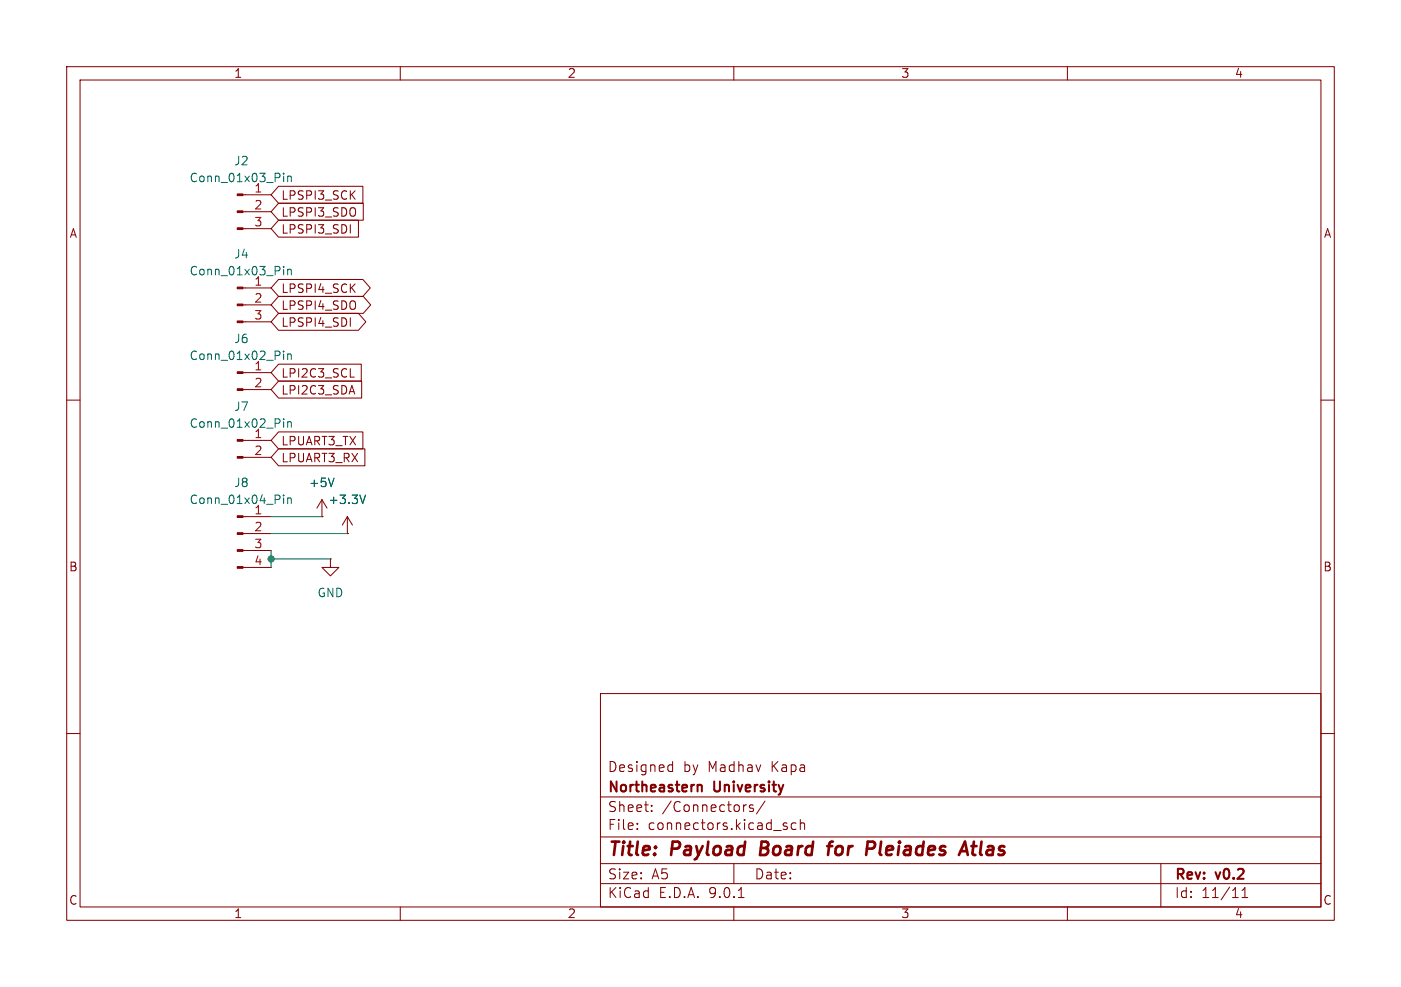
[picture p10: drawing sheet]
<svg xmlns="http://www.w3.org/2000/svg" width="210mm" height="148mm" viewBox="0 0 210 148" stroke-linecap="round" stroke-linejoin="round" font-family="sans-serif">
<g fill="none" stroke="#840000" stroke-width=".15">
<path d="M10 10h190v128h-190zM12 12h186v124h-186zM60 10v2M110 10v2M160 10v2M36.4 29.2h4.2M36.4 31.8h4.2M36.4 34.3h4.2M41.8 27.9h12.6v2.6h-12.6l-1.2-1.3zM41.8 30.5h12.7v2.5h-12.7l-1.2-1.2zM41.8 33h11.9v2.6h-11.9l-1.2-1.3zM52.5 33.7v1.3"/>
<path d="M36.4 43.2h4.2M36.4 45.7h4.2M36.4 48.3h4.2M36.4 55.9h4.2M36.4 58.4h4.2M41.8 47h11.9l1.1 1.3-1.1 1.2h-11.9l-1.2-1.2zM41.8 41.9h12.6l1.1 1.3-1.1 1.3h-12.6l-1.2-1.3zM41.8 44.4h12.7l1.1 1.3-1.1 1.3h-12.7l-1.2-1.3zM41.8 57.1h12.4v2.6h-12.4l-1.2-1.3zM41.8 54.6h12.4v2.6h-12.4l-1.2-1.3zM52.5 47.7v1.2M52.5 56.6h.6"/>
<path d="M10 60h2M36.4 66h4.2M36.4 68.6h4.2M36.4 77.5h4.2M41.8 67.3h12.9v2.6h-12.9l-1.2-1.3zM41.8 64.8h12.6v2.5h-12.6l-1.2-1.3zM48.3 77.5h.1M48.3 74.9l-.8 1.3M48.3 74.9l.7 1.3M48.3 74.9v2.6M52.1 77.5l-.8 1.2M52.1 77.5l.7 1.2"/>
<path d="M52.1 77.5v2.5M198 60h2M36.4 80h4.2M36.4 82.6h4.2M36.4 85.1h4.2M49.5 83.8v1.3h1.3l-1.3 1.3-1.2-1.3h1.2M49.5 83.8h.1M52.1 80h.1M10 110h2M90 104h108v32h-108zM90 119.5h108M100.4 114.7l.4 .1"/>
<path d="M100.8 114.2v1.5M100.8 115.6l-.4 .1M198 110h2M60 136v2M90 132.5h108M90 129.5h108M90 125.5h108M95.5 124.2v.2M95.5 123.5v.1M97.7 121.5v.2M97.7 120.8v.1M110 136v2"/>
<path d="M110 129.5v3M110.7 134.6h.8M111.7 120.7h.2M112.9 120.8l-.4-.1-.2 .2 .1 .2 .5 .2v.3h-.6M114.7 120.1l-1.3 1.9M117.6 123.9l.4 .1v.2l-.2 .2h-.3M117.6 123.4l.4 .1M119.3 123.5l-.4-.1-.3 .3v.4l.1 .2h.6M120 123.5a.37 .37 0 0 1 .6 .1v.8M120 122.9v1.5M160 136v2M174 129.5v6.5"/>
<path d="M186.2 134.6h.8M186.2 133.5l.4-.4v1.5"/>
</g>
<path d="M114.2 126.2l-.3 2h.8M124 126.9h.8M124.8 126.2l-.4 .1-.1 .2-.2 1.7M130.1 126.2h.7l.2 .1a.58 .58 0 0 1-.3 1M144 127.6h.9M144.7 126.2l.4 2M145.6 126.9h.8M146 126.2l-.2 1.7v.2l.4 .1" fill="none" stroke="#840000" stroke-width=".4"/>
<path d="M104.6 117.8a.37 .37 0 0 1 .6 .1v.8" fill="none" stroke="#840000" stroke-width=".3"/>
<g fill="none" stroke="#006464" stroke-width=".15">
<path d="M42.5 26v.1M42.5 26.4v.8M42.5 39.9v.2M43.1 26.4v.8M43.1 26.5l.2-.1 .3 .1 .1 .7M42.5 40.4v.8M42.5 52.6v.2M42.5 53.1v.8M43.1 40.4v.8M43.1 53.1v.8M43.1 40.5l.2-.1h.3l.1 .8M43.1 53.2l.2-.1h.3l.1 .8"/>
<path d="M42.5 62.8v.1M42.5 63.2v.9M42.5 74.2v.2M42.5 74.7v.8M43.1 63.2v.9M43.1 74.7v.8M43.1 63.4l.2-.2 .3 .1 .1 .8M43.1 74.8l.2-.1h.3l.1 .8M50.1 71.7l-.4 1.3M54.8 74.2l-.4 1.3"/>
</g>
<g fill="#840000" stroke="#840000" stroke-width=".15">
<path d="M35.6 29.1h.8v.2h-.8z"/>
<path d="M35.6 31.6h.8v.3h-.8z"/>
<path d="M35.6 34.2h.8v.2h-.8z"/>
<path d="M35.6 43.1h.8v.2h-.8z"/>
<path d="M35.6 45.6h.8v.2h-.8z"/>
<path d="M35.6 48.1h.8v.3h-.8z"/>
<path d="M35.6 55.8h.8v.2h-.8z"/>
<path d="M35.6 58.3h.8v.2h-.8z"/>
<path d="M35.6 65.9h.8v.3h-.8z"/>
<path d="M35.6 68.5h.8v.2h-.8z"/>
<path d="M35.6 77.3h.8v.3h-.8z"/>
<path d="M35.6 79.9h.8v.2h-.8z"/>
<path d="M35.6 82.4h.8v.3h-.8z"/>
<path d="M35.6 85h.8v.2h-.8z"/>
</g>
<path d="M40.6 77.5h7.7M40.6 82.6v2.5M40.6 83.8h8.9M40.6 80h11.5" fill="none" stroke="#009600" stroke-width=".15"/>
<circle cx="40.6" cy="83.8" r=".46" fill="#009600" stroke="#009600" stroke-width=".15"/>
<g font-size="2.8" fill="#840000">
<text x="91" y="128.9">Title:</text>
<text x="100.7" y="128.9">Payload</text>
<text x="114.8" y="128.9">Board</text>
<text x="125.8" y="128.9">for</text>
<text x="132.3" y="128.9">Pleiades</text>
<text x="147.3" y="128.9">Atlas</text>
</g>
<g font-size="2.1" fill="#840000">
<text x="91" y="119.2">Northeastern</text>
<text x="91" y="116">Designed</text>
<text x="102.4" y="116">by</text>
<text x="106.2" y="116">Madhav</text>
<text x="107.1" y="119.2">University</text>
<text x="115.8" y="116">Kapa</text>
<text x="91" y="124.7">File:</text>
<text x="91" y="122">Sheet:</text>
<text x="97.1" y="124.7">connectors.kicad_sch</text>
<text x="99.2" y="122">/Connectors/</text>
<text x="91" y="134.9">KiCad</text>
<text x="91" y="132.1">Size:</text>
<text x="97.7" y="132.1">A5</text>
<text x="98.7" y="134.9">E.D.A.</text>
<text x="106.3" y="134.9">9.0.1</text>
<text x="113" y="132.1">Date:</text>
<text x="176" y="132.3">Rev:</text>
<text x="176" y="134.9">Id:</text>
<text x="180.1" y="134.9">11/11</text>
<text x="182.4" y="132.3">v0.2</text>
</g>
<g font-size="1.8" fill="#840000">
<text x="35" y="11.9">1</text>
<text x="85" y="11.9">2</text>
<text x="135" y="11.9">3</text>
<text x="185" y="11.9">4</text>
<text x="10.3" y="35.9">A</text>
<text x="42.1" y="30.2">LPSPI3_SCK</text>
<text x="42.1" y="32.7">LPSPI3_SDO</text>
<text x="42.1" y="35.2">LPSPI3_SDI</text>
<text x="198.4" y="35.9">A</text>
<text x="42.1" y="44.1">LPSPI4_SCK</text>
<text x="42.1" y="46.7">LPSPI4_SDO</text>
<text x="42.1" y="49.2">LPSPI4_SDI</text>
<text x="42.1" y="59.4">LPI2C3_SDA</text>
<text x="42.1" y="56.8">LPI2C3_SCL</text>
<text x="42.1" y="69.5">LPUART3_RX</text>
<text x="42.1" y="67">LPUART3_TX</text>
<text x="10.3" y="85.9">B</text>
<text x="198.3" y="85.9">B</text>
<text x="10.3" y="135.9">C</text>
<text x="35" y="137.9">1</text>
<text x="85" y="137.9">2</text>
<text x="135" y="137.9">3</text>
<text x="185" y="137.9">4</text>
<text x="198.3" y="135.9">C</text>
</g>
<g font-size="1.8" fill="#006464">
<text x="28.3" y="27.5">Conn_01x03_Pin</text>
<text x="35" y="25">J2</text>
<text x="38" y="29">1</text>
<text x="28.3" y="41.5">Conn_01x03_Pin</text>
<text x="35" y="39">J4</text>
<text x="38" y="42.9">1</text>
<text x="35" y="51.7">J6</text>
<text x="28.3" y="54.2">Conn_01x02_Pin</text>
<text x="38" y="55.6">1</text>
<text x="28.3" y="64.4">Conn_01x02_Pin</text>
<text x="35" y="61.8">J7</text>
<text x="38" y="65.8">1</text>
<text x="28.3" y="75.8">Conn_01x04_Pin</text>
<text x="35" y="73.3">J8</text>
<text x="38" y="77.2">1</text>
<text x="46.2" y="73.3">+5V</text>
<text x="49.1" y="75.8">+3.3V</text>
<text x="47.5" y="89.8">GND</text>
</g>
<g font-size="1.8" fill="#a90000">
<text x="38" y="31.5">2</text>
<text x="38" y="34">3</text>
<text x="38" y="45.5">2</text>
<text x="38" y="48">3</text>
<text x="38" y="58.2">2</text>
<text x="38" y="68.3">2</text>
<text x="38" y="79.8">2</text>
<text x="38" y="82.3">3</text>
<text x="38" y="84.8">4</text>
</g>
</svg>
